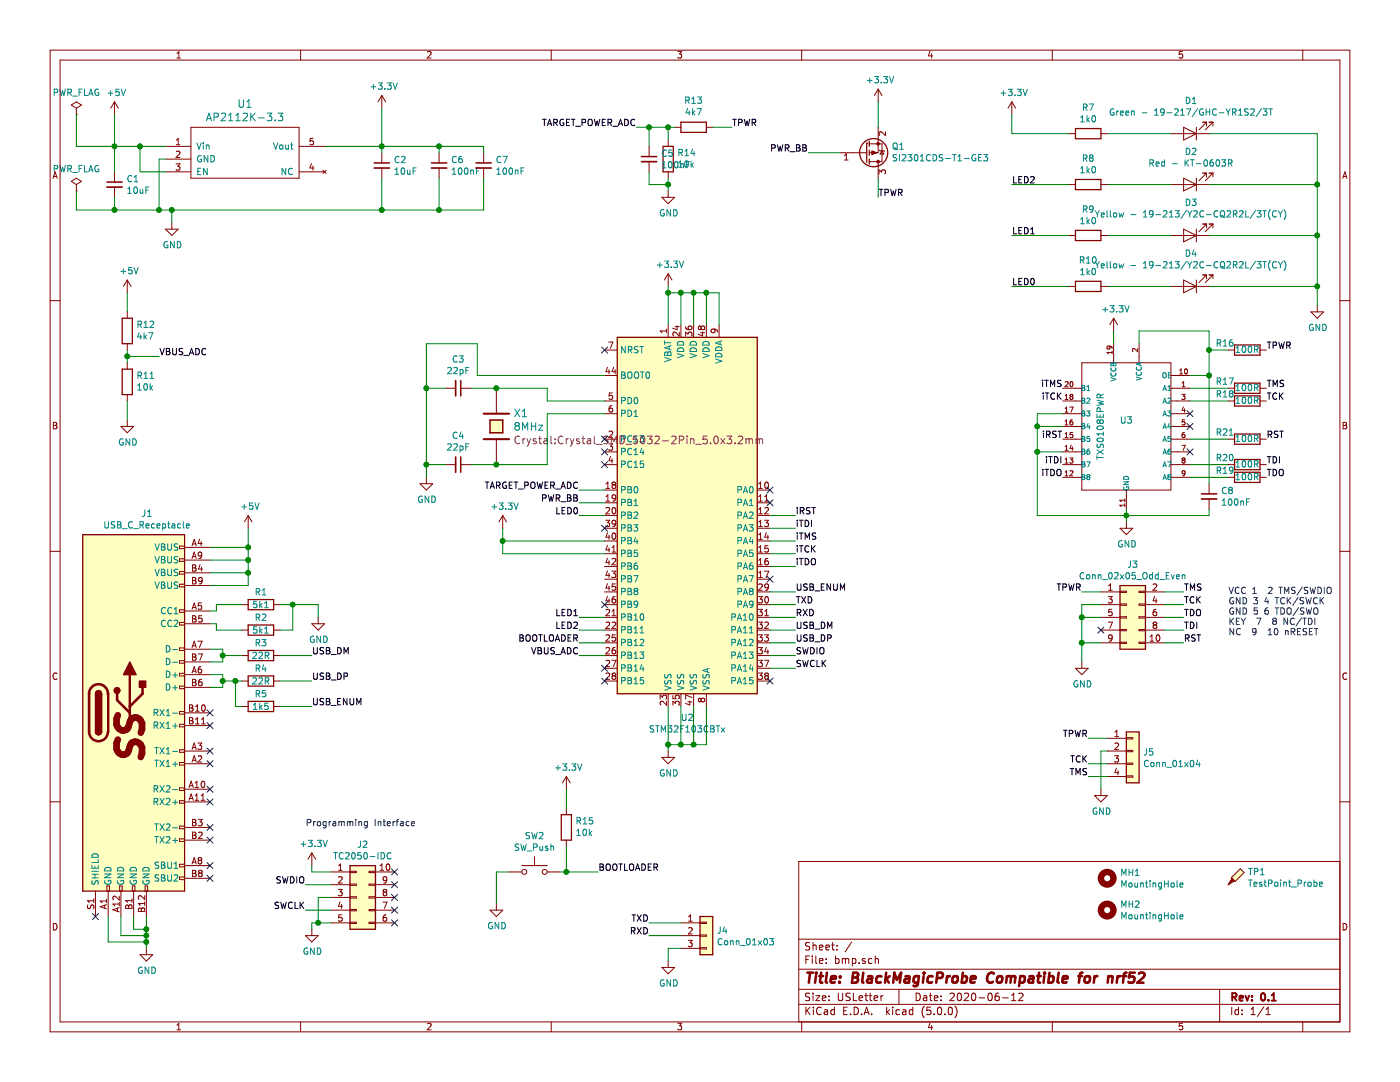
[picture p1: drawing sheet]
EESchema Schematic File Version 4
LIBS:bmp-cache
EELAYER 26 0
EELAYER END
$Descr USLetter 11000 8500
encoding utf-8
Sheet 1 1
Title "BlackMagicProbe Compatible for nrf52"
Date "2020-06-12"
Rev "0.1"
Comp ""
Comment1 ""
Comment2 ""
Comment3 ""
Comment4 ""
$EndDescr
$Comp
L MCU_ST_STM32F1:STM32F103CBTx U2
U 1 1
P 5450 4050
F 0 "U2" H 5400 2464 50  0000 C CNN
F 1 "STM32F103CBTx" H 5400 2373 50  0000 C CNN
F 2 "Package_QFP:LQFP-48_7x7mm_P0.5mm" H 4850 2650 50  0001 R CNN
F 3 "http://www.st.com/st-web-ui/static/active/en/resource/technical/document/datasheet/CD00161566.pdf" H 5450 4050 50  0001 C CNN
F 4 "C8304" H 5450 4050 50  0001 C CNN "LCSC"
	1    5450 4050
	1    0    0    -1  
$EndComp
$Comp
L Connector:USB_C_Receptacle J1
U 1 1
P 1050 5600
F 0 "J1" H 1155 7167 50  0000 C CNN
F 1 "USB_C_Receptacle" H 1155 7076 50  0000 C CNN
F 2 "footprints:HRO-TYPE-C-31-M-12-C165948" H 1200 5600 50  0001 C CNN
F 3 "http://www.usb.org/developers/docs/usb_31_033017.zip" H 1200 5600 50  0001 C CNN
	1    1050 5600
	1    0    0    -1  
$EndComp
$Comp
L power:GND #PWR0101
U 1 1
P 5250 5900
F 0 "#PWR0101" H 5250 5650 50  0001 C CNN
F 1 "GND" H 5255 5727 50  0000 C CNN
F 2 "" H 5250 5900 50  0001 C CNN
F 3 "" H 5250 5900 50  0001 C CNN
	1    5250 5900
	1    0    0    -1  
$EndComp
$Comp
L power:+3.3V #PWR0102
U 1 1
P 3000 850
F 0 "#PWR0102" H 3000 700 50  0001 C CNN
F 1 "+3.3V" H 3015 1023 50  0000 C CNN
F 2 "" H 3000 850 50  0001 C CNN
F 3 "" H 3000 850 50  0001 C CNN
	1    3000 850 
	1    0    0    -1  
$EndComp
$Comp
L Device:R R1
U 1 1
P 2050 4750
F 0 "R1" V 1950 4750 50  0000 C CNN
F 1 "5k1" V 2050 4750 50  0000 C CNN
F 2 "Resistor_SMD:R_0603_1608Metric" V 1980 4750 50  0001 C CNN
F 3 "~" H 2050 4750 50  0001 C CNN
F 4 "C23186" V 2050 4750 50  0001 C CNN "LCSC"
	1    2050 4750
	0    1    1    0   
$EndComp
$Comp
L Device:R R2
U 1 1
P 2050 4950
F 0 "R2" V 1950 4950 50  0000 C CNN
F 1 "5k1" V 2050 4950 50  0000 C CNN
F 2 "Resistor_SMD:R_0603_1608Metric" V 1980 4950 50  0001 C CNN
F 3 "~" H 2050 4950 50  0001 C CNN
F 4 "C23186" V 2050 4950 50  0001 C CNN "LCSC"
	1    2050 4950
	0    1    1    0   
$EndComp
$Comp
L Device:R R3
U 1 1
P 2050 5150
F 0 "R3" V 1950 5150 50  0000 C CNN
F 1 "22R" V 2050 5150 50  0000 C CNN
F 2 "Resistor_SMD:R_0603_1608Metric" V 1980 5150 50  0001 C CNN
F 3 "~" H 2050 5150 50  0001 C CNN
F 4 "C23345" V 2050 5150 50  0001 C CNN "LCSC"
	1    2050 5150
	0    1    1    0   
$EndComp
$Comp
L Device:R R4
U 1 1
P 2050 5350
F 0 "R4" V 1950 5350 50  0000 C CNN
F 1 "22R" V 2050 5350 50  0000 C CNN
F 2 "Resistor_SMD:R_0603_1608Metric" V 1980 5350 50  0001 C CNN
F 3 "~" H 2050 5350 50  0001 C CNN
F 4 "C23345" V 2050 5350 50  0001 C CNN "LCSC"
	1    2050 5350
	0    1    1    0   
$EndComp
$Comp
L power:+5V #PWR0103
U 1 1
P 900 900
F 0 "#PWR0103" H 900 750 50  0001 C CNN
F 1 "+5V" H 915 1073 50  0000 C CNN
F 2 "" H 900 900 50  0001 C CNN
F 3 "" H 900 900 50  0001 C CNN
	1    900  900 
	1    0    0    -1  
$EndComp
$Comp
L Device:R R5
U 1 1
P 2050 5550
F 0 "R5" V 1950 5550 50  0000 C CNN
F 1 "1k5" V 2050 5550 50  0000 C CNN
F 2 "Resistor_SMD:R_0603_1608Metric" V 1980 5550 50  0001 C CNN
F 3 "~" H 2050 5550 50  0001 C CNN
F 4 "C22843" V 2050 5550 50  0001 C CNN "LCSC"
	1    2050 5550
	0    1    1    0   
$EndComp
$Comp
L Device:LED D2
U 1 1
P 9350 1450
F 0 "D2" H 9342 1195 50  0000 C CNN
F 1 "Red - KT-0603R" H 9342 1286 50  0000 C CNN
F 2 "LED_SMD:LED_0603_1608Metric" H 9350 1450 50  0001 C CNN
F 3 "~" H 9350 1450 50  0001 C CNN
F 4 "C2286" H 9350 1450 50  0001 C CNN "LCSC"
	1    9350 1450
	-1   0    0    1   
$EndComp
$Comp
L Device:LED D1
U 1 1
P 9350 1050
F 0 "D1" H 9342 795 50  0000 C CNN
F 1 "Green - 19-217/GHC-YR1S2/3T" H 9342 886 50  0000 C CNN
F 2 "LED_SMD:LED_0603_1608Metric" H 9350 1050 50  0001 C CNN
F 3 "~" H 9350 1050 50  0001 C CNN
F 4 "C72043" H 9350 1050 50  0001 C CNN "LCSC"
	1    9350 1050
	-1   0    0    1   
$EndComp
$Comp
L Device:LED D3
U 1 1
P 9350 1850
F 0 "D3" H 9342 1595 50  0000 C CNN
F 1 "Yellow - 19-213/Y2C-CQ2R2L/3T(CY)" H 9342 1686 50  0000 C CNN
F 2 "LED_SMD:LED_0603_1608Metric" H 9350 1850 50  0001 C CNN
F 3 "~" H 9350 1850 50  0001 C CNN
F 4 "C72038" H 9350 1850 50  0001 C CNN "LCSC"
	1    9350 1850
	-1   0    0    1   
$EndComp
$Comp
L Device:LED D4
U 1 1
P 9350 2250
F 0 "D4" H 9342 1995 50  0000 C CNN
F 1 "Yellow - 19-213/Y2C-CQ2R2L/3T(CY)" H 9342 2086 50  0000 C CNN
F 2 "LED_SMD:LED_0603_1608Metric" H 9350 2250 50  0001 C CNN
F 3 "~" H 9350 2250 50  0001 C CNN
F 4 "C72038" H 9350 2250 50  0001 C CNN "LCSC"
	1    9350 2250
	-1   0    0    1   
$EndComp
$Comp
L power:GND #PWR0104
U 1 1
P 10350 2400
F 0 "#PWR0104" H 10350 2150 50  0001 C CNN
F 1 "GND" H 10355 2227 50  0000 C CNN
F 2 "" H 10350 2400 50  0001 C CNN
F 3 "" H 10350 2400 50  0001 C CNN
	1    10350 2400
	1    0    0    -1  
$EndComp
$Comp
L power:+3.3V #PWR0105
U 1 1
P 7950 900
F 0 "#PWR0105" H 7950 750 50  0001 C CNN
F 1 "+3.3V" H 7965 1073 50  0000 C CNN
F 2 "" H 7950 900 50  0001 C CNN
F 3 "" H 7950 900 50  0001 C CNN
	1    7950 900 
	1    0    0    -1  
$EndComp
$Comp
L Switch:SW_Push SW2
U 1 1
P 4200 6850
F 0 "SW2" H 4200 7135 50  0000 C CNN
F 1 "SW_Push" H 4200 7044 50  0000 C CNN
F 2 "footprints:SW_TACT_TS-1145A_C318904" H 4200 7050 50  0001 C CNN
F 3 "" H 4200 7050 50  0001 C CNN
F 4 "C318904" H 4200 6850 50  0001 C CNN "LCSC"
	1    4200 6850
	1    0    0    -1  
$EndComp
$Comp
L power:+5V #PWR0106
U 1 1
P 1950 4150
F 0 "#PWR0106" H 1950 4000 50  0001 C CNN
F 1 "+5V" H 1965 4323 50  0000 C CNN
F 2 "" H 1950 4150 50  0001 C CNN
F 3 "" H 1950 4150 50  0001 C CNN
	1    1950 4150
	1    0    0    -1  
$EndComp
Wire Wire Line
	1650 4600 1950 4600
Wire Wire Line
	1950 4600 1950 4500
Wire Wire Line
	1650 4300 1950 4300
Connection ~ 1950 4300
Wire Wire Line
	1950 4300 1950 4150
Wire Wire Line
	1650 4400 1950 4400
Connection ~ 1950 4400
Wire Wire Line
	1950 4400 1950 4300
Wire Wire Line
	1650 4500 1950 4500
Connection ~ 1950 4500
Wire Wire Line
	1950 4500 1950 4400
$Comp
L power:GND #PWR0107
U 1 1
P 1150 7450
F 0 "#PWR0107" H 1150 7200 50  0001 C CNN
F 1 "GND" H 1155 7277 50  0000 C CNN
F 2 "" H 1150 7450 50  0001 C CNN
F 3 "" H 1150 7450 50  0001 C CNN
	1    1150 7450
	1    0    0    -1  
$EndComp
Wire Wire Line
	1150 7200 1150 7300
Wire Wire Line
	850  7200 850  7400
Wire Wire Line
	850  7400 1150 7400
Connection ~ 1150 7400
Wire Wire Line
	1150 7400 1150 7450
Wire Wire Line
	950  7200 950  7350
Wire Wire Line
	950  7350 1150 7350
Connection ~ 1150 7350
Wire Wire Line
	1150 7350 1150 7400
Wire Wire Line
	1050 7200 1050 7300
Wire Wire Line
	1050 7300 1150 7300
Connection ~ 1150 7300
Wire Wire Line
	1150 7300 1150 7350
NoConn ~ 750  7200
$Comp
L Device:C_Small C1
U 1 1
P 900 1450
F 0 "C1" H 992 1496 50  0000 L CNN
F 1 "10uF" H 992 1405 50  0000 L CNN
F 2 "Capacitor_SMD:C_0603_1608Metric" H 900 1450 50  0001 C CNN
F 3 "~" H 900 1450 50  0001 C CNN
F 4 "C19702" H 900 1450 50  0001 C CNN "LCSC"
	1    900  1450
	1    0    0    -1  
$EndComp
$Comp
L power:+3.3V #PWR0108
U 1 1
P 5250 2250
F 0 "#PWR0108" H 5250 2100 50  0001 C CNN
F 1 "+3.3V" H 5265 2423 50  0000 C CNN
F 2 "" H 5250 2250 50  0001 C CNN
F 3 "" H 5250 2250 50  0001 C CNN
	1    5250 2250
	1    0    0    -1  
$EndComp
Wire Wire Line
	5250 2250 5250 2300
Wire Wire Line
	5650 2550 5650 2300
Wire Wire Line
	5650 2300 5550 2300
Connection ~ 5250 2300
Wire Wire Line
	5250 2300 5250 2550
Wire Wire Line
	5350 2550 5350 2300
Connection ~ 5350 2300
Wire Wire Line
	5350 2300 5250 2300
Wire Wire Line
	5450 2550 5450 2300
Connection ~ 5450 2300
Wire Wire Line
	5450 2300 5350 2300
Wire Wire Line
	5550 2550 5550 2300
Connection ~ 5550 2300
Wire Wire Line
	5550 2300 5450 2300
Wire Wire Line
	5250 5550 5250 5850
Wire Wire Line
	5550 5550 5550 5850
Wire Wire Line
	5550 5850 5450 5850
Connection ~ 5250 5850
Wire Wire Line
	5250 5850 5250 5900
Wire Wire Line
	5350 5550 5350 5850
Connection ~ 5350 5850
Wire Wire Line
	5350 5850 5250 5850
Wire Wire Line
	5450 5550 5450 5850
Connection ~ 5450 5850
Wire Wire Line
	5450 5850 5350 5850
Wire Wire Line
	7950 900  7950 1050
Wire Wire Line
	7950 1050 8400 1050
Wire Wire Line
	9500 1050 10350 1050
Wire Wire Line
	10350 1050 10350 1450
Wire Wire Line
	9500 2250 10350 2250
Connection ~ 10350 2250
Wire Wire Line
	10350 2250 10350 2400
Wire Wire Line
	9500 1850 10350 1850
Connection ~ 10350 1850
Wire Wire Line
	10350 1850 10350 2250
Wire Wire Line
	9500 1450 10350 1450
Connection ~ 10350 1450
Wire Wire Line
	10350 1450 10350 1850
Wire Wire Line
	8400 1450 7950 1450
Wire Wire Line
	8400 1850 7950 1850
Wire Wire Line
	8400 2250 7950 2250
Text Label 7950 2250 0    50   ~ 0
LED0
Text Label 7950 1850 0    50   ~ 0
LED1
Text Label 7950 1450 0    50   ~ 0
LED2
Wire Wire Line
	900  1150 900  900 
Wire Wire Line
	900  1350 900  1150
Connection ~ 900  1150
$Comp
L power:GND #PWR0109
U 1 1
P 1350 1750
F 0 "#PWR0109" H 1350 1500 50  0001 C CNN
F 1 "GND" H 1355 1577 50  0000 C CNN
F 2 "" H 1350 1750 50  0001 C CNN
F 3 "" H 1350 1750 50  0001 C CNN
	1    1350 1750
	1    0    0    -1  
$EndComp
Wire Wire Line
	900  1550 900  1650
Wire Wire Line
	900  1650 1250 1650
Wire Wire Line
	1350 1650 1350 1750
$Comp
L Device:C_Small C2
U 1 1
P 3000 1300
F 0 "C2" H 3092 1346 50  0000 L CNN
F 1 "10uF" H 3092 1255 50  0000 L CNN
F 2 "Capacitor_SMD:C_0603_1608Metric" H 3000 1300 50  0001 C CNN
F 3 "~" H 3000 1300 50  0001 C CNN
F 4 "C19702" H 3000 1300 50  0001 C CNN "LCSC"
	1    3000 1300
	1    0    0    -1  
$EndComp
Wire Wire Line
	3000 1400 3000 1650
Wire Wire Line
	2550 1150 3000 1150
Wire Wire Line
	3000 1150 3000 850 
Wire Wire Line
	3000 1150 3000 1200
Connection ~ 3000 1150
Wire Wire Line
	6050 4050 6250 4050
Wire Wire Line
	6050 4150 6250 4150
Wire Wire Line
	6050 4250 6250 4250
Wire Wire Line
	6050 4350 6250 4350
Wire Wire Line
	6050 4450 6250 4450
Wire Wire Line
	6050 4650 6250 4650
Wire Wire Line
	6050 4750 6250 4750
Wire Wire Line
	6050 4850 6250 4850
Wire Wire Line
	6050 4950 6250 4950
Wire Wire Line
	6050 5050 6250 5050
Wire Wire Line
	6050 5150 6250 5150
Wire Wire Line
	6050 5250 6250 5250
$Comp
L keyboard_parts:XTAL X1
U 1 1
P 3900 3350
F 0 "X1" V 3794 3483 60  0000 L CNN
F 1 "8MHz" V 3900 3483 60  0000 L CNN
F 2 "Crystal:Crystal_SMD_5032-2Pin_5.0x3.2mm" V 4006 3483 60  0000 L CNN
F 3 "" H 3900 3350 60  0000 C CNN
F 4 "C115962" V 3900 3350 50  0001 C CNN "LCSC"
	1    3900 3350
	0    1    1    0   
$EndComp
$Comp
L Device:C_Small C4
U 1 1
P 3600 3650
F 0 "C4" V 3371 3650 50  0000 C CNN
F 1 "22pF" V 3462 3650 50  0000 C CNN
F 2 "Capacitor_SMD:C_0603_1608Metric" H 3600 3650 50  0001 C CNN
F 3 "~" H 3600 3650 50  0001 C CNN
F 4 "C1653" H 3600 3650 50  0001 C CNN "LCSC"
	1    3600 3650
	0    1    1    0   
$EndComp
$Comp
L Device:C_Small C3
U 1 1
P 3600 3050
F 0 "C3" V 3371 3050 50  0000 C CNN
F 1 "22pF" V 3462 3050 50  0000 C CNN
F 2 "Capacitor_SMD:C_0603_1608Metric" H 3600 3050 50  0001 C CNN
F 3 "~" H 3600 3050 50  0001 C CNN
F 4 "C1653" H 3600 3050 50  0001 C CNN "LCSC"
	1    3600 3050
	0    1    1    0   
$EndComp
NoConn ~ 4750 3450
NoConn ~ 4750 3550
NoConn ~ 4750 3650
NoConn ~ 4750 2750
Wire Wire Line
	3700 3050 3900 3050
Wire Wire Line
	3900 3050 4300 3050
Wire Wire Line
	4300 3050 4300 3150
Wire Wire Line
	4300 3150 4750 3150
Connection ~ 3900 3050
Wire Wire Line
	4750 3250 4300 3250
Wire Wire Line
	4300 3250 4300 3650
Wire Wire Line
	4300 3650 3900 3650
Wire Wire Line
	3700 3650 3900 3650
Connection ~ 3900 3650
$Comp
L power:GND #PWR0110
U 1 1
P 3350 3750
F 0 "#PWR0110" H 3350 3500 50  0001 C CNN
F 1 "GND" H 3355 3577 50  0000 C CNN
F 2 "" H 3350 3750 50  0001 C CNN
F 3 "" H 3350 3750 50  0001 C CNN
	1    3350 3750
	1    0    0    -1  
$EndComp
Wire Wire Line
	3350 3750 3350 3650
Wire Wire Line
	3350 3650 3500 3650
Wire Wire Line
	3500 3050 3350 3050
Wire Wire Line
	3350 3050 3350 3650
Connection ~ 3350 3650
Wire Wire Line
	8700 1050 9200 1050
Wire Wire Line
	8700 2250 9200 2250
Wire Wire Line
	8700 1850 9200 1850
Wire Wire Line
	9200 1450 8700 1450
$Comp
L Device:R R10
U 1 1
P 8550 2250
F 0 "R10" V 8343 2250 50  0000 C CNN
F 1 "1k0" V 8434 2250 50  0000 C CNN
F 2 "Resistor_SMD:R_0603_1608Metric" V 8480 2250 50  0001 C CNN
F 3 "~" H 8550 2250 50  0001 C CNN
F 4 "C21190" V 8550 2250 50  0001 C CNN "LCSC"
	1    8550 2250
	0    1    1    0   
$EndComp
$Comp
L Device:R R9
U 1 1
P 8550 1850
F 0 "R9" V 8343 1850 50  0000 C CNN
F 1 "1k0" V 8434 1850 50  0000 C CNN
F 2 "Resistor_SMD:R_0603_1608Metric" V 8480 1850 50  0001 C CNN
F 3 "~" H 8550 1850 50  0001 C CNN
F 4 "C21190" V 8550 1850 50  0001 C CNN "LCSC"
	1    8550 1850
	0    1    1    0   
$EndComp
$Comp
L Device:R R8
U 1 1
P 8550 1450
F 0 "R8" V 8343 1450 50  0000 C CNN
F 1 "1k0" V 8434 1450 50  0000 C CNN
F 2 "Resistor_SMD:R_0603_1608Metric" V 8480 1450 50  0001 C CNN
F 3 "~" H 8550 1450 50  0001 C CNN
F 4 "C21190" V 8550 1450 50  0001 C CNN "LCSC"
	1    8550 1450
	0    1    1    0   
$EndComp
$Comp
L Device:R R7
U 1 1
P 8550 1050
F 0 "R7" V 8343 1050 50  0000 C CNN
F 1 "1k0" V 8434 1050 50  0000 C CNN
F 2 "Resistor_SMD:R_0603_1608Metric" V 8480 1050 50  0001 C CNN
F 3 "~" H 8550 1050 50  0001 C CNN
F 4 "C21190" V 8550 1050 50  0001 C CNN "LCSC"
	1    8550 1050
	0    1    1    0   
$EndComp
$Comp
L Device:R R11
U 1 1
P 1000 3000
F 0 "R11" H 930 2954 50  0000 R CNN
F 1 "10k" H 930 3045 50  0000 R CNN
F 2 "Resistor_SMD:R_0603_1608Metric" V 930 3000 50  0001 C CNN
F 3 "~" H 1000 3000 50  0001 C CNN
F 4 "C25804" V 1000 3000 50  0001 C CNN "LCSC"
	1    1000 3000
	-1   0    0    1   
$EndComp
$Comp
L Device:R R12
U 1 1
P 1000 2600
F 0 "R12" H 930 2554 50  0000 R CNN
F 1 "4k7" H 930 2645 50  0000 R CNN
F 2 "Resistor_SMD:R_0603_1608Metric" V 930 2600 50  0001 C CNN
F 3 "~" H 1000 2600 50  0001 C CNN
F 4 "C23162" V 1000 2600 50  0001 C CNN "LCSC"
	1    1000 2600
	-1   0    0    1   
$EndComp
Wire Wire Line
	3350 3050 3350 2700
Connection ~ 3350 3050
Wire Wire Line
	3750 2700 3750 2950
Wire Wire Line
	3750 2950 4750 2950
Text Label 6250 4050 0    50   ~ 0
iRST
Text Label 6250 4150 0    50   ~ 0
iTDI
Text Label 6250 4250 0    50   ~ 0
iTMS
Text Label 6250 4350 0    50   ~ 0
iTCK
Text Label 6250 4450 0    50   ~ 0
iTDO
Text Label 6250 4650 0    50   ~ 0
USB_ENUM
Text Label 6250 4750 0    50   ~ 0
TXD
Text Label 6250 4850 0    50   ~ 0
RXD
Text Label 6250 4950 0    50   ~ 0
USB_DM
Text Label 6250 5050 0    50   ~ 0
USB_DP
Text Label 6250 5150 0    50   ~ 0
SWDIO
Text Label 6250 5250 0    50   ~ 0
SWCLK
NoConn ~ 6050 5350
NoConn ~ 6050 3850
NoConn ~ 6050 3950
NoConn ~ 6050 4550
Wire Wire Line
	1650 5100 1750 5100
Wire Wire Line
	1750 5100 1750 5150
Wire Wire Line
	1750 5200 1650 5200
Wire Wire Line
	1650 5300 1750 5300
Wire Wire Line
	1750 5300 1750 5350
Wire Wire Line
	1750 5400 1650 5400
Wire Wire Line
	1900 5150 1750 5150
Connection ~ 1750 5150
Wire Wire Line
	1750 5150 1750 5200
Wire Wire Line
	1900 5350 1850 5350
Connection ~ 1750 5350
Wire Wire Line
	1750 5350 1750 5400
Wire Wire Line
	1900 5550 1850 5550
Wire Wire Line
	1850 5550 1850 5350
Connection ~ 1850 5350
Wire Wire Line
	1850 5350 1750 5350
$Comp
L Connector_Generic:Conn_02x05_Counter_Clockwise J2
U 1 1
P 2800 7050
F 0 "J2" H 2850 7467 50  0000 C CNN
F 1 "TC2050-IDC" H 2850 7376 50  0000 C CNN
F 2 "Connector:Tag-Connect_TC2050-IDC-NL_2x05_P1.27mm_Vertical" H 2800 7050 50  0001 C CNN
F 3 "~" H 2800 7050 50  0001 C CNN
	1    2800 7050
	1    0    0    -1  
$EndComp
Wire Wire Line
	1650 4800 1700 4800
Wire Wire Line
	1700 4800 1700 4750
Wire Wire Line
	1700 4750 1900 4750
Wire Wire Line
	1650 4900 1700 4900
Wire Wire Line
	1700 4900 1700 4950
Wire Wire Line
	1700 4950 1900 4950
$Comp
L power:GND #PWR0112
U 1 1
P 2500 4850
F 0 "#PWR0112" H 2500 4600 50  0001 C CNN
F 1 "GND" H 2505 4677 50  0000 C CNN
F 2 "" H 2500 4850 50  0001 C CNN
F 3 "" H 2500 4850 50  0001 C CNN
	1    2500 4850
	1    0    0    -1  
$EndComp
Wire Wire Line
	2500 4850 2500 4750
Wire Wire Line
	2500 4750 2300 4750
Wire Wire Line
	2200 4950 2300 4950
Wire Wire Line
	2300 4950 2300 4750
Connection ~ 2300 4750
Wire Wire Line
	2300 4750 2200 4750
Text Label 2450 5550 0    50   ~ 0
USB_ENUM
Text Label 2450 5150 0    50   ~ 0
USB_DM
Text Label 2450 5350 0    50   ~ 0
USB_DP
Wire Wire Line
	2450 5150 2200 5150
Wire Wire Line
	2200 5350 2450 5350
Wire Wire Line
	2200 5550 2450 5550
NoConn ~ 1650 6900
NoConn ~ 1650 6800
NoConn ~ 1650 6600
NoConn ~ 1650 6500
NoConn ~ 1650 6300
NoConn ~ 1650 6200
NoConn ~ 1650 6000
NoConn ~ 1650 5900
NoConn ~ 1650 5700
NoConn ~ 1650 5600
$Comp
L Device:R R14
U 1 1
P 5250 1250
F 0 "R14" H 5180 1204 50  0000 R CNN
F 1 "10k" H 5180 1295 50  0000 R CNN
F 2 "Resistor_SMD:R_0603_1608Metric" V 5180 1250 50  0001 C CNN
F 3 "~" H 5250 1250 50  0001 C CNN
F 4 "C25804" V 5250 1250 50  0001 C CNN "LCSC"
	1    5250 1250
	-1   0    0    1   
$EndComp
$Comp
L Device:R R13
U 1 1
P 5450 1000
F 0 "R13" V 5657 1000 50  0000 C CNN
F 1 "4k7" V 5566 1000 50  0000 C CNN
F 2 "Resistor_SMD:R_0603_1608Metric" V 5380 1000 50  0001 C CNN
F 3 "~" H 5450 1000 50  0001 C CNN
F 4 "C23162" V 5450 1000 50  0001 C CNN "LCSC"
	1    5450 1000
	0    -1   -1   0   
$EndComp
$Comp
L power:GND #PWR0113
U 1 1
P 1000 3300
F 0 "#PWR0113" H 1000 3050 50  0001 C CNN
F 1 "GND" H 1005 3127 50  0000 C CNN
F 2 "" H 1000 3300 50  0001 C CNN
F 3 "" H 1000 3300 50  0001 C CNN
	1    1000 3300
	1    0    0    -1  
$EndComp
$Comp
L power:+5V #PWR0114
U 1 1
P 1000 2300
F 0 "#PWR0114" H 1000 2150 50  0001 C CNN
F 1 "+5V" H 1015 2473 50  0000 C CNN
F 2 "" H 1000 2300 50  0001 C CNN
F 3 "" H 1000 2300 50  0001 C CNN
	1    1000 2300
	1    0    0    -1  
$EndComp
Wire Wire Line
	1000 3300 1000 3150
Wire Wire Line
	1000 2850 1000 2800
Wire Wire Line
	1000 2450 1000 2300
Wire Wire Line
	1000 2800 1250 2800
Connection ~ 1000 2800
Wire Wire Line
	1000 2800 1000 2750
Text Label 1250 2800 0    50   ~ 0
VBUS_ADC
Wire Wire Line
	4750 5150 4550 5150
Wire Wire Line
	4750 5050 4550 5050
Wire Wire Line
	4750 4950 4550 4950
Wire Wire Line
	4750 4850 4550 4850
NoConn ~ 4750 4750
Wire Wire Line
	4750 4050 4550 4050
Wire Wire Line
	4750 3950 4550 3950
Wire Wire Line
	4750 3850 4550 3850
Text Label 4550 3850 2    50   ~ 0
TARGET_POWER_ADC
Text Label 4550 3950 2    50   ~ 0
PWR_BB
Text Label 4550 4050 2    50   ~ 0
LED0
Text Label 4550 4850 2    50   ~ 0
LED1
Text Label 4550 4950 2    50   ~ 0
LED2
Text Label 4550 5150 2    50   ~ 0
VBUS_ADC
$Comp
L Connector_Generic:Conn_02x05_Odd_Even J3
U 1 1
P 8850 4850
F 0 "J3" H 8900 5267 50  0000 C CNN
F 1 "Conn_02x05_Odd_Even" H 8900 5176 50  0000 C CNN
F 2 "Connector_PinHeader_2.54mm:PinHeader_2x05_P2.54mm_Vertical" H 8850 4850 50  0001 C CNN
F 3 "~" H 8850 4850 50  0001 C CNN
	1    8850 4850
	1    0    0    -1  
$EndComp
NoConn ~ 8650 4950
Text Notes 9650 5000 0    50   ~ 0
VCC 1  2 TMS/SWDIO\nGND 3 4 TCK/SWCK\nGND 5 6 TDO/SWO\nKEY  7  8 NC/TDI\nNC  9  10 nRESET
$Comp
L power:+3.3V #PWR0115
U 1 1
P 2450 6800
F 0 "#PWR0115" H 2450 6650 50  0001 C CNN
F 1 "+3.3V" H 2465 6973 50  0000 C CNN
F 2 "" H 2450 6800 50  0001 C CNN
F 3 "" H 2450 6800 50  0001 C CNN
	1    2450 6800
	1    0    0    -1  
$EndComp
Text Label 2400 6950 2    50   ~ 0
SWDIO
$Comp
L power:GND #PWR0116
U 1 1
P 2450 7300
F 0 "#PWR0116" H 2450 7050 50  0001 C CNN
F 1 "GND" H 2455 7127 50  0000 C CNN
F 2 "" H 2450 7300 50  0001 C CNN
F 3 "" H 2450 7300 50  0001 C CNN
	1    2450 7300
	1    0    0    -1  
$EndComp
Text Label 2400 7150 2    50   ~ 0
SWCLK
NoConn ~ 3100 7150
NoConn ~ 3100 7050
NoConn ~ 3100 6950
NoConn ~ 3100 6850
Wire Wire Line
	2600 6850 2450 6850
Wire Wire Line
	2450 6850 2450 6800
Wire Wire Line
	2600 7250 2500 7250
Wire Wire Line
	2450 7250 2450 7300
Wire Wire Line
	2600 7050 2500 7050
Wire Wire Line
	2500 7050 2500 7250
Connection ~ 2500 7250
Wire Wire Line
	2500 7250 2450 7250
Wire Wire Line
	2600 7150 2400 7150
Wire Wire Line
	2600 6950 2400 6950
Text Notes 2400 6500 0    50   ~ 0
Programming Interface
Text Label 9300 4650 0    50   ~ 0
TMS
Text Label 9300 4750 0    50   ~ 0
TCK
Text Label 9300 5050 0    50   ~ 0
RST
Text Label 9300 4950 0    50   ~ 0
TDI
$Comp
L power:GND #PWR04
U 1 1
P 8500 5200
F 0 "#PWR04" H 8500 4950 50  0001 C CNN
F 1 "GND" H 8505 5027 50  0000 C CNN
F 2 "" H 8500 5200 50  0001 C CNN
F 3 "" H 8500 5200 50  0001 C CNN
	1    8500 5200
	1    0    0    -1  
$EndComp
Text Label 9300 4850 0    50   ~ 0
TDO
Wire Wire Line
	8650 4850 8500 4850
Wire Wire Line
	8500 4850 8500 5050
Wire Wire Line
	8650 4750 8500 4750
Wire Wire Line
	8500 4750 8500 4850
Connection ~ 8500 4850
Wire Wire Line
	9150 5050 9300 5050
Wire Wire Line
	9150 4950 9300 4950
Wire Wire Line
	9150 4850 9300 4850
Wire Wire Line
	9150 4750 9300 4750
Wire Wire Line
	9150 4650 9300 4650
Wire Wire Line
	8650 4650 8500 4650
Text Label 8500 4650 2    50   ~ 0
TPWR
Wire Wire Line
	8650 5050 8500 5050
Connection ~ 8500 5050
Wire Wire Line
	8500 5050 8500 5200
$Comp
L Device:R R15
U 1 1
P 4450 6500
F 0 "R15" H 4380 6454 50  0000 R CNN
F 1 "10k" H 4380 6545 50  0000 R CNN
F 2 "Resistor_SMD:R_0603_1608Metric" V 4380 6500 50  0001 C CNN
F 3 "~" H 4450 6500 50  0001 C CNN
F 4 "C25804" V 4450 6500 50  0001 C CNN "LCSC"
	1    4450 6500
	-1   0    0    1   
$EndComp
$Comp
L power:GND #PWR01
U 1 1
P 3900 7100
F 0 "#PWR01" H 3900 6850 50  0001 C CNN
F 1 "GND" H 3905 6927 50  0000 C CNN
F 2 "" H 3900 7100 50  0001 C CNN
F 3 "" H 3900 7100 50  0001 C CNN
	1    3900 7100
	1    0    0    -1  
$EndComp
$Comp
L power:+3.3V #PWR02
U 1 1
P 4450 6200
F 0 "#PWR02" H 4450 6050 50  0001 C CNN
F 1 "+3.3V" H 4465 6373 50  0000 C CNN
F 2 "" H 4450 6200 50  0001 C CNN
F 3 "" H 4450 6200 50  0001 C CNN
	1    4450 6200
	1    0    0    -1  
$EndComp
Text Label 4550 5050 2    50   ~ 0
BOOTLOADER
Wire Wire Line
	4000 6850 3900 6850
Wire Wire Line
	3900 6850 3900 7100
Wire Wire Line
	4400 6850 4450 6850
Wire Wire Line
	4450 6850 4450 6650
Wire Wire Line
	4450 6350 4450 6200
Wire Wire Line
	4450 6850 4700 6850
Connection ~ 4450 6850
Text Label 4700 6850 0    50   ~ 0
BOOTLOADER
Text Label 5000 1000 2    50   ~ 0
TARGET_POWER_ADC
Text Label 5750 1000 0    50   ~ 0
TPWR
$Comp
L power:GND #PWR03
U 1 1
P 5250 1500
F 0 "#PWR03" H 5250 1250 50  0001 C CNN
F 1 "GND" H 5255 1327 50  0000 C CNN
F 2 "" H 5250 1500 50  0001 C CNN
F 3 "" H 5250 1500 50  0001 C CNN
	1    5250 1500
	1    0    0    -1  
$EndComp
Wire Wire Line
	5300 1000 5250 1000
Wire Wire Line
	5600 1000 5750 1000
Wire Wire Line
	5250 1100 5250 1000
Connection ~ 5250 1000
Wire Wire Line
	5250 1000 5100 1000
Wire Wire Line
	5250 1400 5250 1450
$Comp
L Device:C_Small C5
U 1 1
P 5100 1250
F 0 "C5" H 5192 1296 50  0000 L CNN
F 1 "100nF" H 5192 1205 50  0000 L CNN
F 2 "Capacitor_SMD:C_0603_1608Metric" H 5100 1250 50  0001 C CNN
F 3 "~" H 5100 1250 50  0001 C CNN
F 4 "C14663" H 5100 1250 50  0001 C CNN "LCSC"
	1    5100 1250
	1    0    0    -1  
$EndComp
Wire Wire Line
	5100 1350 5100 1450
Wire Wire Line
	5100 1450 5250 1450
Connection ~ 5250 1450
Wire Wire Line
	5250 1450 5250 1500
Wire Wire Line
	5100 1150 5100 1000
Connection ~ 5100 1000
Wire Wire Line
	5100 1000 5000 1000
NoConn ~ 4750 5350
NoConn ~ 4750 5250
NoConn ~ 4750 4150
$Comp
L power:PWR_FLAG #FLG0101
U 1 1
P 600 1500
F 0 "#FLG0101" H 600 1575 50  0001 C CNN
F 1 "PWR_FLAG" H 600 1674 50  0000 C CNN
F 2 "" H 600 1500 50  0001 C CNN
F 3 "~" H 600 1500 50  0001 C CNN
	1    600  1500
	1    0    0    -1  
$EndComp
Wire Wire Line
	900  1650 600  1650
Wire Wire Line
	600  1650 600  1500
Connection ~ 900  1650
NoConn ~ 3100 7250
$Comp
L power:PWR_FLAG #FLG0102
U 1 1
P 600 900
F 0 "#FLG0102" H 600 975 50  0001 C CNN
F 1 "PWR_FLAG" H 600 1074 50  0000 C CNN
F 2 "" H 600 900 50  0001 C CNN
F 3 "~" H 600 900 50  0001 C CNN
	1    600  900 
	1    0    0    -1  
$EndComp
Wire Wire Line
	600  900  600  1150
Wire Wire Line
	600  1150 900  1150
$Comp
L Connector_Generic:Conn_01x03 J4
U 1 1
P 5550 7350
F 0 "J4" H 5630 7392 50  0000 L CNN
F 1 "Conn_01x03" H 5630 7301 50  0000 L CNN
F 2 "Connector_PinHeader_2.54mm:PinHeader_1x03_P2.54mm_Vertical" H 5550 7350 50  0001 C CNN
F 3 "~" H 5550 7350 50  0001 C CNN
	1    5550 7350
	1    0    0    -1  
$EndComp
$Comp
L Connector_Generic:Conn_01x04 J5
U 1 1
P 8900 5900
F 0 "J5" H 8980 5892 50  0000 L CNN
F 1 "Conn_01x04" H 8980 5801 50  0000 L CNN
F 2 "Connector_PinHeader_2.54mm:PinHeader_1x04_P2.54mm_Vertical" H 8900 5900 50  0001 C CNN
F 3 "~" H 8900 5900 50  0001 C CNN
	1    8900 5900
	1    0    0    -1  
$EndComp
$Comp
L power:GND #PWR05
U 1 1
P 5250 7550
F 0 "#PWR05" H 5250 7300 50  0001 C CNN
F 1 "GND" H 5255 7377 50  0000 C CNN
F 2 "" H 5250 7550 50  0001 C CNN
F 3 "" H 5250 7550 50  0001 C CNN
	1    5250 7550
	1    0    0    -1  
$EndComp
Text Label 5100 7350 2    50   ~ 0
RXD
Text Label 5100 7250 2    50   ~ 0
TXD
Wire Wire Line
	5100 7250 5350 7250
Wire Wire Line
	5100 7350 5350 7350
Wire Wire Line
	5350 7450 5250 7450
Wire Wire Line
	5250 7450 5250 7550
$Comp
L power:GND #PWR06
U 1 1
P 8650 6200
F 0 "#PWR06" H 8650 5950 50  0001 C CNN
F 1 "GND" H 8655 6027 50  0000 C CNN
F 2 "" H 8650 6200 50  0001 C CNN
F 3 "" H 8650 6200 50  0001 C CNN
	1    8650 6200
	1    0    0    -1  
$EndComp
Text Label 8550 5800 2    50   ~ 0
TPWR
Text Label 8550 6000 2    50   ~ 0
TCK
Text Label 8550 6100 2    50   ~ 0
TMS
Wire Wire Line
	8550 5800 8700 5800
Wire Wire Line
	8700 5900 8650 5900
Wire Wire Line
	8650 5900 8650 6200
Wire Wire Line
	8700 6100 8550 6100
Wire Wire Line
	8550 6000 8700 6000
$Comp
L Transistor_FET:Si2319CDS Q1
U 1 1
P 6800 1200
F 0 "Q1" H 7005 1154 50  0000 L CNN
F 1 "SI2301CDS-T1-GE3" H 7005 1245 50  0000 L CNN
F 2 "Package_TO_SOT_SMD:SOT-23" H 7000 1125 50  0001 L CIN
F 3 "http://www.vishay.com/docs/66709/si2319cd.pdf" H 6800 1200 50  0001 L CNN
F 4 "C10487" H 6800 1200 50  0001 C CNN "LCSC"
	1    6800 1200
	1    0    0    1   
$EndComp
Text Label 6900 1550 0    50   ~ 0
TPWR
Text Label 6350 1200 2    50   ~ 0
PWR_BB
$Comp
L power:+3.3V #PWR0117
U 1 1
P 6900 800
F 0 "#PWR0117" H 6900 650 50  0001 C CNN
F 1 "+3.3V" H 6915 973 50  0000 C CNN
F 2 "" H 6900 800 50  0001 C CNN
F 3 "" H 6900 800 50  0001 C CNN
	1    6900 800 
	1    0    0    -1  
$EndComp
Wire Wire Line
	6350 1200 6600 1200
Wire Wire Line
	6900 1400 6900 1550
Wire Wire Line
	6900 1000 6900 800 
$Comp
L power:+3.3V #PWR0118
U 1 1
P 3950 4150
F 0 "#PWR0118" H 3950 4000 50  0001 C CNN
F 1 "+3.3V" H 3965 4323 50  0000 C CNN
F 2 "" H 3950 4150 50  0001 C CNN
F 3 "" H 3950 4150 50  0001 C CNN
	1    3950 4150
	1    0    0    -1  
$EndComp
Wire Wire Line
	3950 4150 3950 4250
Wire Wire Line
	3950 4350 4750 4350
Wire Wire Line
	4750 4250 3950 4250
Connection ~ 3950 4250
Wire Wire Line
	3950 4250 3950 4350
$Comp
L Device:C_Small C6
U 1 1
P 3450 1300
F 0 "C6" H 3542 1346 50  0000 L CNN
F 1 "100nF" H 3542 1255 50  0000 L CNN
F 2 "Capacitor_SMD:C_0603_1608Metric" H 3450 1300 50  0001 C CNN
F 3 "~" H 3450 1300 50  0001 C CNN
F 4 "C14663" H 3450 1300 50  0001 C CNN "LCSC"
	1    3450 1300
	1    0    0    -1  
$EndComp
$Comp
L Device:C_Small C7
U 1 1
P 3800 1300
F 0 "C7" H 3892 1346 50  0000 L CNN
F 1 "100nF" H 3892 1255 50  0000 L CNN
F 2 "Capacitor_SMD:C_0603_1608Metric" H 3800 1300 50  0001 C CNN
F 3 "~" H 3800 1300 50  0001 C CNN
F 4 "C14663" H 3800 1300 50  0001 C CNN "LCSC"
	1    3800 1300
	1    0    0    -1  
$EndComp
Wire Wire Line
	3800 1200 3800 1150
Wire Wire Line
	3800 1150 3450 1150
Wire Wire Line
	3800 1400 3800 1650
Wire Wire Line
	3800 1650 3450 1650
Connection ~ 3000 1650
Wire Wire Line
	3450 1400 3450 1650
Connection ~ 3450 1650
Wire Wire Line
	3450 1650 3000 1650
Wire Wire Line
	3450 1200 3450 1150
Connection ~ 3450 1150
Wire Wire Line
	3450 1150 3000 1150
$Comp
L LOGIC-TXS0108EPWR_TSSOP20_:LOGIC-TXS0108EPWR(TSSOP20) U3
U 1 1
P 8850 3350
F 0 "U3" H 8850 3400 50  0000 C CNN
F 1 "TXS0108EPWR" V 9050 3350 50  0000 C CNN
F 2 "footprints:TSSOP20-0.65-6.5X4.4MM" H 8850 3350 50  0001 L BNN
F 3 "TXS0108EPWR" H 8850 3350 50  0001 L BNN
F 4 "C17206" H 8850 3350 50  0001 C CNN "LCSC"
	1    8850 3350
	-1   0    0    -1  
$EndComp
NoConn ~ 9350 3250
$Comp
L power:GND #PWR08
U 1 1
P 8850 4100
F 0 "#PWR08" H 8850 3850 50  0001 C CNN
F 1 "GND" H 8855 3927 50  0000 C CNN
F 2 "" H 8850 4100 50  0001 C CNN
F 3 "" H 8850 4100 50  0001 C CNN
	1    8850 4100
	1    0    0    -1  
$EndComp
Wire Wire Line
	8850 4000 8850 4050
$Comp
L power:+3.3V #PWR07
U 1 1
P 8750 2600
F 0 "#PWR07" H 8750 2450 50  0001 C CNN
F 1 "+3.3V" H 8765 2773 50  0000 C CNN
F 2 "" H 8750 2600 50  0001 C CNN
F 3 "" H 8750 2600 50  0001 C CNN
	1    8750 2600
	1    0    0    -1  
$EndComp
Wire Wire Line
	8750 2600 8750 2700
$Comp
L Device:C_Small C8
U 1 1
P 9500 3900
F 0 "C8" H 9592 3946 50  0000 L CNN
F 1 "100nF" H 9592 3855 50  0000 L CNN
F 2 "Capacitor_SMD:C_0603_1608Metric" H 9500 3900 50  0001 C CNN
F 3 "~" H 9500 3900 50  0001 C CNN
F 4 "C14663" H 9500 3900 50  0001 C CNN "LCSC"
	1    9500 3900
	1    0    0    -1  
$EndComp
Wire Wire Line
	8950 2700 8950 2600
Wire Wire Line
	8950 2600 9500 2600
Wire Wire Line
	9500 2600 9500 2750
Wire Wire Line
	9500 2950 9350 2950
Connection ~ 8850 4050
Wire Wire Line
	8850 4050 8850 4100
Wire Wire Line
	9500 4050 9500 4000
Wire Wire Line
	8850 4050 9500 4050
Wire Wire Line
	9500 3800 9500 2950
Connection ~ 9500 2950
$Comp
L Device:R R16
U 1 1
P 9800 2750
F 0 "R16" V 9850 3000 50  0000 R CNN
F 1 "100R" V 9800 2850 50  0000 R CNN
F 2 "Resistor_SMD:R_0603_1608Metric" V 9730 2750 50  0001 C CNN
F 3 "~" H 9800 2750 50  0001 C CNN
F 4 "C22775" V 9800 2750 50  0001 C CNN "LCSC"
	1    9800 2750
	0    -1   -1   0   
$EndComp
$Comp
L Device:R R17
U 1 1
P 9800 3050
F 0 "R17" V 9850 3300 50  0000 R CNN
F 1 "100R" V 9800 3150 50  0000 R CNN
F 2 "Resistor_SMD:R_0603_1608Metric" V 9730 3050 50  0001 C CNN
F 3 "~" H 9800 3050 50  0001 C CNN
F 4 "C22775" V 9800 3050 50  0001 C CNN "LCSC"
	1    9800 3050
	0    -1   -1   0   
$EndComp
Wire Wire Line
	9650 3450 9350 3450
Wire Wire Line
	9350 3150 9650 3150
Wire Wire Line
	9650 3050 9350 3050
Wire Wire Line
	9650 2750 9500 2750
Connection ~ 9500 2750
Wire Wire Line
	9500 2750 9500 2950
$Comp
L Device:R R18
U 1 1
P 9800 3150
F 0 "R18" V 9850 3400 50  0000 R CNN
F 1 "100R" V 9800 3250 50  0000 R CNN
F 2 "Resistor_SMD:R_0603_1608Metric" V 9730 3150 50  0001 C CNN
F 3 "~" H 9800 3150 50  0001 C CNN
F 4 "C22775" V 9800 3150 50  0001 C CNN "LCSC"
	1    9800 3150
	0    -1   -1   0   
$EndComp
$Comp
L Device:R R19
U 1 1
P 9800 3750
F 0 "R19" V 9850 4000 50  0000 R CNN
F 1 "100R" V 9800 3850 50  0000 R CNN
F 2 "Resistor_SMD:R_0603_1608Metric" V 9730 3750 50  0001 C CNN
F 3 "~" H 9800 3750 50  0001 C CNN
F 4 "C22775" V 9800 3750 50  0001 C CNN "LCSC"
	1    9800 3750
	0    -1   -1   0   
$EndComp
$Comp
L Device:R R20
U 1 1
P 9800 3650
F 0 "R20" V 9850 3900 50  0000 R CNN
F 1 "100R" V 9800 3750 50  0000 R CNN
F 2 "Resistor_SMD:R_0603_1608Metric" V 9730 3650 50  0001 C CNN
F 3 "~" H 9800 3650 50  0001 C CNN
F 4 "C22775" V 9800 3650 50  0001 C CNN "LCSC"
	1    9800 3650
	0    -1   -1   0   
$EndComp
$Comp
L Device:R R21
U 1 1
P 9800 3450
F 0 "R21" V 9850 3700 50  0000 R CNN
F 1 "100R" V 9800 3550 50  0000 R CNN
F 2 "Resistor_SMD:R_0603_1608Metric" V 9730 3450 50  0001 C CNN
F 3 "~" H 9800 3450 50  0001 C CNN
F 4 "C22775" V 9800 3450 50  0001 C CNN "LCSC"
	1    9800 3450
	0    -1   -1   0   
$EndComp
Text Label 9950 2750 0    50   ~ 0
TPWR
Text Label 9950 3050 0    50   ~ 0
TMS
Text Label 9950 3150 0    50   ~ 0
TCK
Text Label 9950 3750 0    50   ~ 0
TDO
Text Label 9950 3650 0    50   ~ 0
TDI
Text Label 9950 3450 0    50   ~ 0
RST
Text Label 8350 3050 2    50   ~ 0
iTMS
Text Label 8350 3150 2    50   ~ 0
iTCK
Text Label 8350 3750 2    50   ~ 0
iTDO
Text Label 8350 3650 2    50   ~ 0
iTDI
Text Label 8350 3450 2    50   ~ 0
iRST
NoConn ~ 9350 3350
NoConn ~ 9350 3550
Wire Wire Line
	8850 4050 8150 4050
Wire Wire Line
	8150 3550 8350 3550
Wire Wire Line
	9350 3750 9650 3750
Wire Wire Line
	9350 3650 9650 3650
Wire Wire Line
	8150 3550 8150 4050
Wire Wire Line
	8350 3350 8150 3350
Wire Wire Line
	8150 3350 8150 3550
Connection ~ 8150 3550
Wire Wire Line
	8350 3250 8150 3250
Wire Wire Line
	8150 3250 8150 3350
Connection ~ 8150 3350
$Comp
L E73:AP2112K-3.3 U1
U 1 1
P 1950 850
F 0 "U1" H 1925 887 60  0000 C CNN
F 1 "AP2112K-3.3" H 1925 781 60  0000 C CNN
F 2 "Package_TO_SOT_SMD:SOT-23-5" H 1950 150 60  0001 C CNN
F 3 "" H 1950 150 60  0001 C CNN
F 4 "C51118" H 1950 850 50  0001 C CNN "LCSC"
	1    1950 850 
	1    0    0    -1  
$EndComp
Wire Wire Line
	900  1150 1100 1150
Wire Wire Line
	1300 1350 1100 1350
Wire Wire Line
	1100 1350 1100 1150
Connection ~ 1100 1150
Wire Wire Line
	1100 1150 1300 1150
Wire Wire Line
	1300 1250 1250 1250
Wire Wire Line
	1250 1250 1250 1650
Connection ~ 1250 1650
Wire Wire Line
	1250 1650 1350 1650
Wire Wire Line
	1350 1650 3000 1650
Connection ~ 1350 1650
Wire Wire Line
	3350 2700 3750 2700
$Comp
L Connector:TestPoint_Probe TP1
U 1 1
P 9650 6950
F 0 "TP1" H 9803 7052 50  0000 L CNN
F 1 "TestPoint_Probe" H 9803 6961 50  0000 L CNN
F 2 "footprints:KB_BlueMicro" H 9850 6950 50  0001 C CNN
F 3 "~" H 9850 6950 50  0001 C CNN
	1    9650 6950
	1    0    0    -1  
$EndComp
$Comp
L Mechanical:MountingHole MH1
U 1 1
P 8700 6900
F 0 "MH1" H 8800 6946 50  0000 L CNN
F 1 "MountingHole" H 8800 6855 50  0000 L CNN
F 2 "kbd:HOLE_JLCPCBA" H 8700 6900 50  0001 C CNN
F 3 "~" H 8700 6900 50  0001 C CNN
	1    8700 6900
	1    0    0    -1  
$EndComp
$Comp
L Mechanical:MountingHole MH2
U 1 1
P 8700 7150
F 0 "MH2" H 8800 7196 50  0000 L CNN
F 1 "MountingHole" H 8800 7105 50  0000 L CNN
F 2 "kbd:HOLE_JLCPCBA" H 8700 7150 50  0001 C CNN
F 3 "~" H 8700 7150 50  0001 C CNN
	1    8700 7150
	1    0    0    -1  
$EndComp
$EndSCHEMATC
